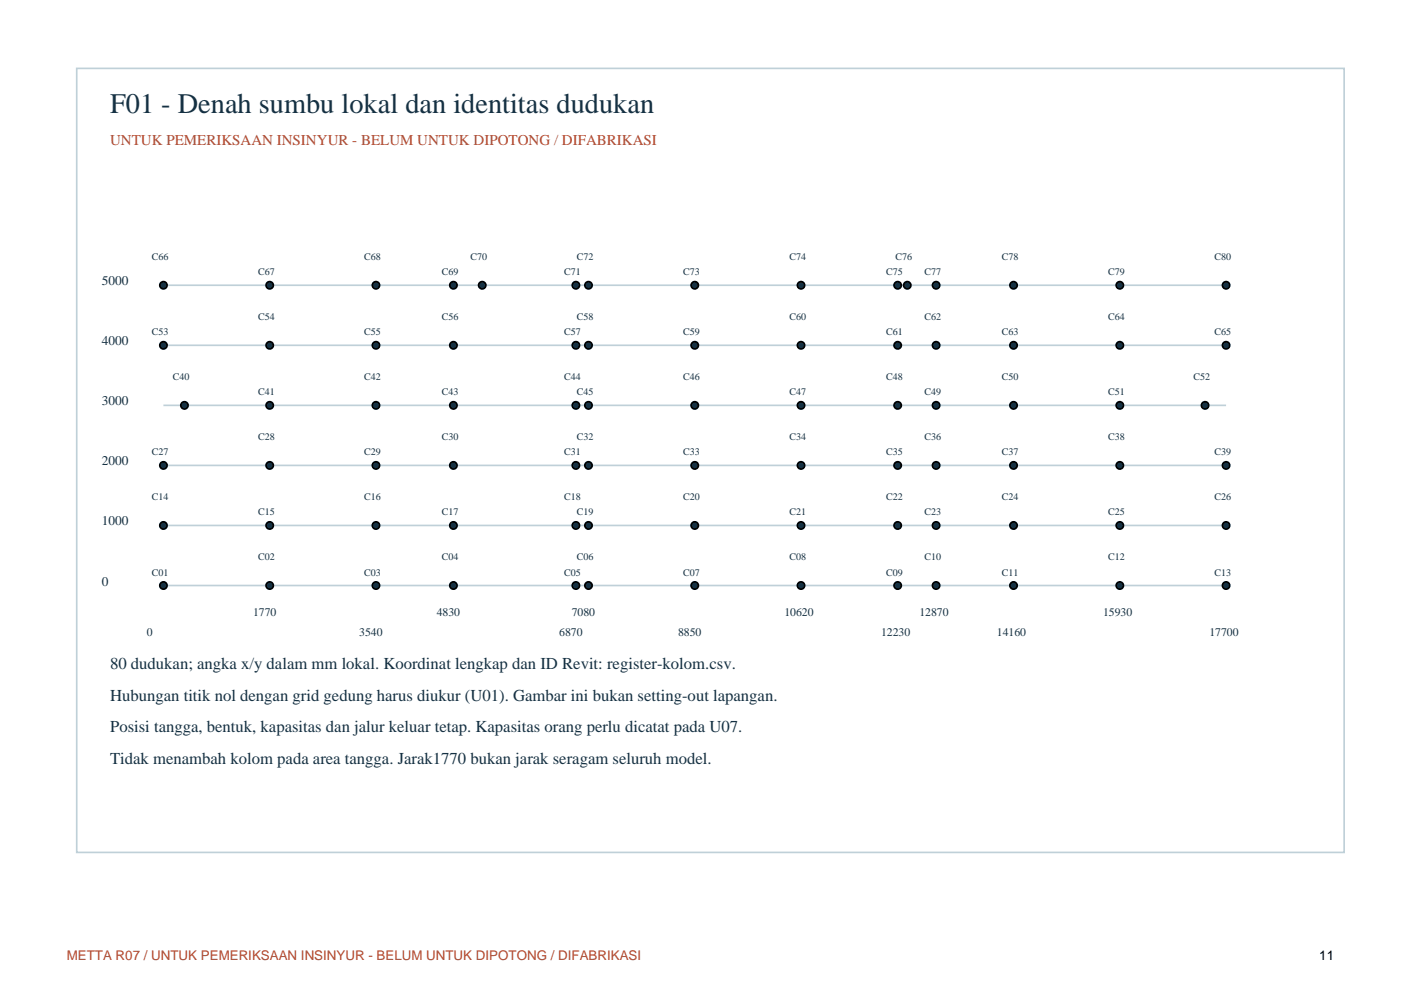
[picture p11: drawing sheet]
<svg xmlns="http://www.w3.org/2000/svg" width="297mm" height="210mm" viewBox="0 0 297 210" stroke-linecap="round" stroke-linejoin="round" font-family="sans-serif">
<path d="M16.2 14.5h268.1v165.8h-268.1z" fill-rule="evenodd" fill="#fff" stroke="#bfd0d8" stroke-width=".35"/>
<path d="M34.6 73h224.8M34.6 60.3h224.8M34.6 98.4h224.8M34.6 85.7h224.8M34.6 111.1h224.8M34.6 123.8h224.8" fill="none" stroke="#bfd0d8" stroke-width=".35"/>
<g fill="#153143" stroke="#000" stroke-width=".35">
<circle cx="34.6" cy="123.8" r=".78"/>
<circle cx="57.1" cy="123.8" r=".78"/>
<circle cx="79.5" cy="123.8" r=".78"/>
<circle cx="95.9" cy="123.8" r=".78"/>
<circle cx="121.8" cy="123.8" r=".78"/>
<circle cx="124.5" cy="123.8" r=".78"/>
<circle cx="147" cy="123.8" r=".78"/>
<circle cx="169.4" cy="123.8" r=".78"/>
<circle cx="189.9" cy="123.8" r=".78"/>
<circle cx="198" cy="123.8" r=".78"/>
<circle cx="214.4" cy="123.8" r=".78"/>
<circle cx="236.9" cy="123.8" r=".78"/>
<circle cx="259.4" cy="123.8" r=".78"/>
<circle cx="34.6" cy="111.1" r=".78"/>
<circle cx="57.1" cy="111.1" r=".78"/>
<circle cx="79.5" cy="111.1" r=".78"/>
<circle cx="95.9" cy="111.1" r=".78"/>
<circle cx="121.8" cy="111.1" r=".78"/>
<circle cx="124.5" cy="111.1" r=".78"/>
<circle cx="147" cy="111.1" r=".78"/>
<circle cx="169.4" cy="111.1" r=".78"/>
<circle cx="189.9" cy="111.1" r=".78"/>
<circle cx="198" cy="111.1" r=".78"/>
<circle cx="214.4" cy="111.1" r=".78"/>
<circle cx="236.9" cy="111.1" r=".78"/>
<circle cx="259.4" cy="111.1" r=".78"/>
<circle cx="34.6" cy="98.4" r=".78"/>
<circle cx="57.1" cy="98.4" r=".78"/>
<circle cx="79.5" cy="98.4" r=".78"/>
<circle cx="95.9" cy="98.4" r=".78"/>
<circle cx="121.8" cy="98.4" r=".78"/>
<circle cx="124.5" cy="98.4" r=".78"/>
<circle cx="147" cy="98.4" r=".78"/>
<circle cx="169.4" cy="98.4" r=".78"/>
<circle cx="189.9" cy="98.4" r=".78"/>
<circle cx="198" cy="98.4" r=".78"/>
<circle cx="214.4" cy="98.4" r=".78"/>
<circle cx="236.9" cy="98.4" r=".78"/>
<circle cx="259.4" cy="98.4" r=".78"/>
<circle cx="39" cy="85.7" r=".78"/>
<circle cx="57.1" cy="85.7" r=".78"/>
<circle cx="79.5" cy="85.7" r=".78"/>
<circle cx="95.9" cy="85.7" r=".78"/>
<circle cx="121.8" cy="85.7" r=".78"/>
<circle cx="124.5" cy="85.7" r=".78"/>
<circle cx="147" cy="85.7" r=".78"/>
<circle cx="169.4" cy="85.7" r=".78"/>
<circle cx="189.9" cy="85.7" r=".78"/>
<circle cx="198" cy="85.7" r=".78"/>
<circle cx="214.4" cy="85.7" r=".78"/>
<circle cx="236.9" cy="85.7" r=".78"/>
<circle cx="254.9" cy="85.7" r=".78"/>
<circle cx="34.6" cy="73" r=".78"/>
<circle cx="57.1" cy="73" r=".78"/>
<circle cx="79.5" cy="73" r=".78"/>
<circle cx="95.9" cy="73" r=".78"/>
<circle cx="121.8" cy="73" r=".78"/>
<circle cx="124.5" cy="73" r=".78"/>
<circle cx="147" cy="73" r=".78"/>
<circle cx="169.4" cy="73" r=".78"/>
<circle cx="189.9" cy="73" r=".78"/>
<circle cx="198" cy="73" r=".78"/>
<circle cx="214.4" cy="73" r=".78"/>
<circle cx="236.9" cy="73" r=".78"/>
<circle cx="259.4" cy="73" r=".78"/>
<circle cx="34.6" cy="60.3" r=".78"/>
<circle cx="57.1" cy="60.3" r=".78"/>
<circle cx="79.5" cy="60.3" r=".78"/>
<circle cx="95.9" cy="60.3" r=".78"/>
<circle cx="102" cy="60.3" r=".78"/>
<circle cx="121.8" cy="60.3" r=".78"/>
<circle cx="124.5" cy="60.3" r=".78"/>
<circle cx="147" cy="60.3" r=".78"/>
<circle cx="169.4" cy="60.3" r=".78"/>
<circle cx="189.9" cy="60.3" r=".78"/>
<circle cx="191.9" cy="60.3" r=".78"/>
<circle cx="198" cy="60.3" r=".78"/>
<circle cx="214.4" cy="60.3" r=".78"/>
<circle cx="236.9" cy="60.3" r=".78"/>
<circle cx="259.4" cy="60.3" r=".78"/>
</g>
<text font-size="6" fill="#153143" x="23.3" y="24">F01 - Denah sumbu lokal dan identitas dudukan</text>
<g font-size="3.5" fill="#153143">
<text x="23.3" y="141.5">80 dudukan; angka x/y dalam mm lokal. Koordinat lengkap dan ID Revit: register-kolom.csv.</text>
<text x="23.3" y="148.2">Hubungan titik nol dengan grid gedung harus diukur (U01). Gambar ini bukan setting-out lapangan.</text>
<text x="23.3" y="154.9">Posisi tangga, bentuk, kapasitas dan jalur keluar tetap. Kapasitas orang perlu dicatat pada U07.</text>
<text x="23.3" y="161.6">Tidak menambah kolom pada area tangga. Jarak1770 bukan jarak seragam seluruh model.</text>
</g>
<text font-size="3.2" fill="#b34327" x="23.3" y="30.7">UNTUK PEMERIKSAAN INSINYUR - BELUM UNTUK DIPOTONG / DIFABRIKASI</text>
<g font-size="2.8" fill="#153143">
<text x="21.5" y="60.3">5000</text>
<text x="21.5" y="73">4000</text>
<text x="21.5" y="85.7">3000</text>
<text x="21.5" y="98.4">2000</text>
<text x="21.5" y="111.1">1000</text>
<text x="21.5" y="123.8">0</text>
</g>
<text font-size="2.8" fill="#b34327" x="14.1" y="202.9">METTA R07 / UNTUK PEMERIKSAAN INSINYUR - BELUM UNTUK DIPOTONG / DIFABRIKASI</text>
<text font-size="2.8" x="279.1" y="202.9">11</text>
<g font-size="2.5" fill="#153143">
<text x="53.5" y="130.2">1770</text>
<text x="92.4" y="130.2">4830</text>
<text x="121" y="130.2">7080</text>
<text x="165.9" y="130.2">10620</text>
<text x="194.5" y="130.2">12870</text>
<text x="233.4" y="130.2">15930</text>
<text x="31" y="134.4">0</text>
<text x="76" y="134.4">3540</text>
<text x="118.3" y="134.4">6870</text>
<text x="143.4" y="134.4">8850</text>
<text x="186.4" y="134.4">12230</text>
<text x="210.9" y="134.4">14160</text>
<text x="255.8" y="134.4">17700</text>
</g>
<g font-size="2.1" fill="#153143">
<text x="32.1" y="55">C66</text>
<text x="54.6" y="58.2">C67</text>
<text x="77.1" y="55">C68</text>
<text x="93.4" y="58.2">C69</text>
<text x="99.5" y="55">C70</text>
<text x="119.4" y="58.2">C71</text>
<text x="122" y="55">C72</text>
<text x="144.5" y="58.2">C73</text>
<text x="167" y="55">C74</text>
<text x="187.4" y="58.2">C75</text>
<text x="189.5" y="55">C76</text>
<text x="195.6" y="58.2">C77</text>
<text x="211.9" y="55">C78</text>
<text x="234.4" y="58.2">C79</text>
<text x="256.9" y="55">C80</text>
<text x="32.1" y="70.9">C53</text>
<text x="54.6" y="67.7">C54</text>
<text x="77.1" y="70.9">C55</text>
<text x="93.4" y="67.7">C56</text>
<text x="119.4" y="70.9">C57</text>
<text x="122" y="67.7">C58</text>
<text x="144.5" y="70.9">C59</text>
<text x="167" y="67.7">C60</text>
<text x="187.4" y="70.9">C61</text>
<text x="195.6" y="67.7">C62</text>
<text x="211.9" y="70.9">C63</text>
<text x="234.4" y="67.7">C64</text>
<text x="256.9" y="70.9">C65</text>
<text x="36.5" y="80.4">C40</text>
<text x="54.6" y="83.6">C41</text>
<text x="77.1" y="80.4">C42</text>
<text x="93.4" y="83.6">C43</text>
<text x="119.4" y="80.4">C44</text>
<text x="122" y="83.6">C45</text>
<text x="144.5" y="80.4">C46</text>
<text x="167" y="83.6">C47</text>
<text x="187.4" y="80.4">C48</text>
<text x="195.6" y="83.6">C49</text>
<text x="211.9" y="80.4">C50</text>
<text x="234.4" y="83.6">C51</text>
<text x="252.4" y="80.4">C52</text>
<text x="54.6" y="93.1">C28</text>
<text x="93.4" y="93.1">C30</text>
<text x="122" y="93.1">C32</text>
<text x="167" y="93.1">C34</text>
<text x="195.6" y="93.1">C36</text>
<text x="234.4" y="93.1">C38</text>
<text x="32.1" y="96.3">C27</text>
<text x="77.1" y="96.3">C29</text>
<text x="119.4" y="96.3">C31</text>
<text x="144.5" y="96.3">C33</text>
<text x="187.4" y="96.3">C35</text>
<text x="211.9" y="96.3">C37</text>
<text x="256.9" y="96.3">C39</text>
<text x="32.1" y="105.8">C14</text>
<text x="77.1" y="105.8">C16</text>
<text x="119.4" y="105.8">C18</text>
<text x="144.5" y="105.8">C20</text>
<text x="187.4" y="105.8">C22</text>
<text x="211.9" y="105.8">C24</text>
<text x="256.9" y="105.8">C26</text>
<text x="54.6" y="109">C15</text>
<text x="93.4" y="109">C17</text>
<text x="122" y="109">C19</text>
<text x="167" y="109">C21</text>
<text x="195.6" y="109">C23</text>
<text x="234.4" y="109">C25</text>
<text x="54.6" y="118.5">C02</text>
<text x="93.4" y="118.5">C04</text>
<text x="122" y="118.5">C06</text>
<text x="167" y="118.5">C08</text>
<text x="195.6" y="118.5">C10</text>
<text x="234.4" y="118.5">C12</text>
<text x="32.1" y="121.7">C01</text>
<text x="77.1" y="121.7">C03</text>
<text x="119.4" y="121.7">C05</text>
<text x="144.5" y="121.7">C07</text>
<text x="187.4" y="121.7">C09</text>
<text x="211.9" y="121.7">C11</text>
<text x="256.9" y="121.7">C13</text>
</g>
</svg>
